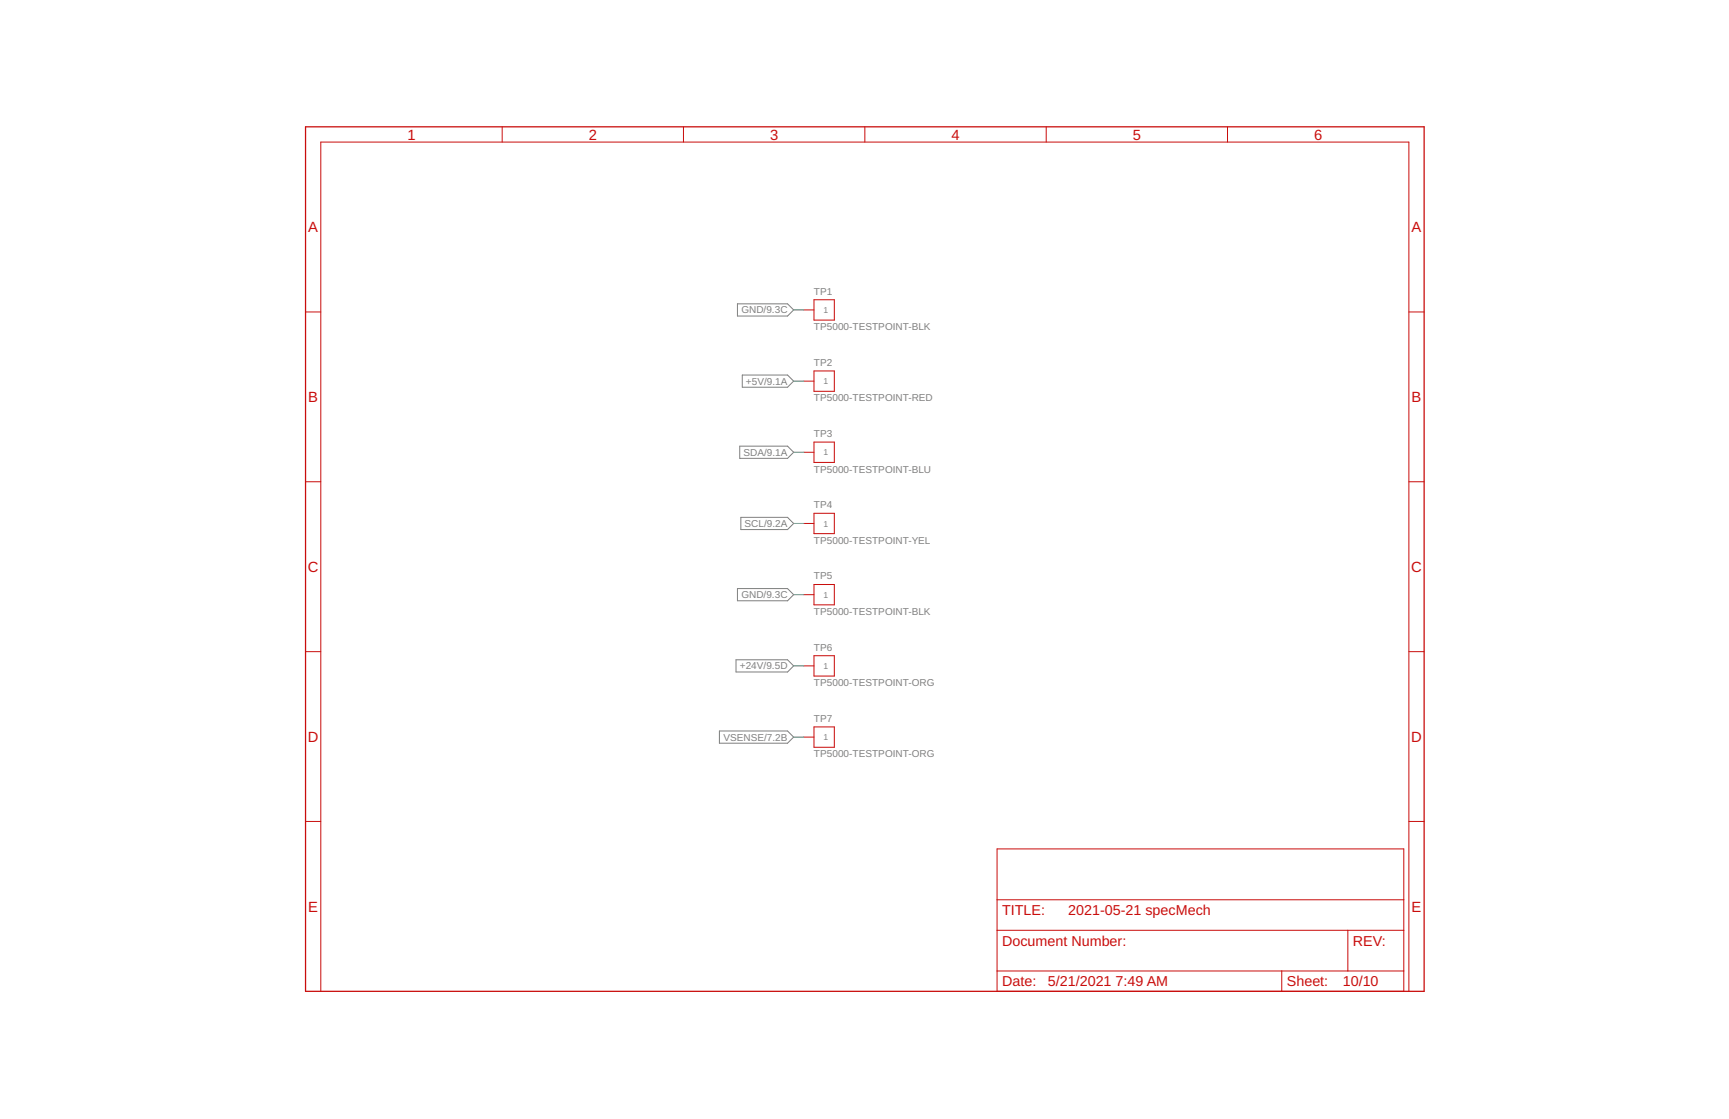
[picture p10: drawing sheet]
<svg xmlns="http://www.w3.org/2000/svg" width="432mm" height="279mm" viewBox="0 0 432 279" stroke-linecap="round" stroke-linejoin="round" font-family="sans-serif">
<path d="M184.2 75.9h12.5l1.5 1.5-1.5 1.5h-12.5zM185.4 93.6h11.3l1.5 1.6-1.5 1.5h-11.3zM184.7 111.4h12l1.5 1.5-1.5 1.5h-12zM185 129.2h11.7l1.5 1.5-1.5 1.5h-11.7zM184.2 147h12.5l1.5 1.5-1.5 1.5h-12.5zM183.8 164.7h12.9l1.5 1.6-1.5 1.5h-12.9zM179.7 182.5h17l1.5 1.5-1.5 1.6h-17z" fill="none" stroke="#808080" stroke-width=".25"/>
<path d="M76.3 31.7h279.4v215.8h-279.4z" fill="none" stroke="#c90d0c" stroke-width=".32"/>
<g fill="none" stroke="#c90d0c" stroke-width=".25">
<path d="M125.4 31.7v3.8M170.7 31.7v3.8M216 31.7v3.8M261.3 31.7v3.8M306.6 31.7v3.8M76.3 77.9h3.8M200.7 77.4h2.6M203.3 74.8h5.1v5.1h-5.1zM351.9 77.9h3.8M200.7 95.2h2.6M203.3 92.6h5.1v5.1h-5.1zM200.7 112.9h2.6"/>
<path d="M203.3 110.4h5.1v5.1h-5.1zM76.3 120.3h3.8M200.7 130.7h2.6M203.3 128.2h5.1v5h-5.1zM351.9 120.3h3.8M200.7 148.5h2.6M203.3 145.9h5.1v5.1h-5.1zM76.3 162.7h3.8M200.7 166.3h2.6M203.3 163.7h5.1v5.1h-5.1zM351.9 162.7h3.8M200.7 184h2.6"/>
<path d="M203.3 181.5h5.1v5.1h-5.1zM76.3 205.1h3.8M249 212h101.6v35.5h-101.6zM351.9 205.1h3.8M249 232.3h101.6M249 224.7h101.6M336.6 232.3v10.1M80.1 247.5v-212h271.8v212M249 242.4h101.6M320.1 242.4v5.1"/>
</g>
<path d="M198.2 77.4h2.5M198.2 95.2h2.5M198.2 112.9h2.5M198.2 130.7h2.5M198.2 148.5h2.5M198.2 166.3h2.5M198.2 184h2.5" fill="none" stroke="#0dab76" stroke-width=".25"/>
<g font-size="3.7" fill="#c90d0c">
<text x="101.7" y="34.9">1</text>
<text x="147" y="34.9">2</text>
<text x="192.3" y="34.9">3</text>
<text x="237.6" y="34.9">4</text>
<text x="282.9" y="34.9">5</text>
<text x="328.2" y="34.9">6</text>
<text x="77" y="58">A</text>
<text x="352.5" y="58">A</text>
<text x="77" y="100.4">B</text>
<text x="352.5" y="100.4">B</text>
<text x="76.9" y="142.8">C</text>
<text x="352.4" y="142.8">C</text>
<text x="76.9" y="185.2">D</text>
<text x="352.4" y="185.2">D</text>
<text x="77" y="227.6">E</text>
<text x="352.5" y="227.6">E</text>
</g>
<g font-size="3.6" fill="#c90d0c">
<text x="250.3" y="228.5">TITLE:</text>
<text x="266.8" y="228.5">2021-05-21 specMech</text>
<text x="250.3" y="236.1">Document Number:</text>
<text x="337.9" y="236.1">REV:</text>
<text x="250.3" y="246.3">Date:</text>
<text x="261.7" y="246.3">5/21/2021</text>
<text x="278.6" y="246.3">7:49 AM</text>
<text x="321.4" y="246.3">Sheet:</text>
<text x="335.3" y="246.3">10/10</text>
</g>
<g font-size="2.5" fill="#808080">
<text x="203.3" y="73.6">TP1</text>
<text x="185.1" y="78.3">GND/9.3C</text>
<text x="203.3" y="82.5">TP5000-TESTPOINT-BLK</text>
<text x="203.3" y="91.3">TP2</text>
<text x="186.3" y="96">+5V/9.1A</text>
<text x="203.3" y="100.2">TP5000-TESTPOINT-RED</text>
<text x="185.7" y="113.8">SDA/9.1A</text>
<text x="203.3" y="109.1">TP3</text>
<text x="203.3" y="118">TP5000-TESTPOINT-BLU</text>
<text x="186" y="131.6">SCL/9.2A</text>
<text x="203.3" y="126.9">TP4</text>
<text x="203.3" y="135.8">TP5000-TESTPOINT-YEL</text>
<text x="185.1" y="149.4">GND/9.3C</text>
<text x="203.3" y="144.7">TP5</text>
<text x="203.3" y="153.6">TP5000-TESTPOINT-BLK</text>
<text x="184.8" y="167.1">+24V/9.5D</text>
<text x="203.3" y="162.5">TP6</text>
<text x="203.3" y="171.3">TP5000-TESTPOINT-ORG</text>
<text x="180.7" y="184.9">VSENSE/7.2B</text>
<text x="203.3" y="180.2">TP7</text>
<text x="203.3" y="189.1">TP5000-TESTPOINT-ORG</text>
</g>
<g font-size="2.1" fill="#808080">
<text x="205.6" y="78.1">1</text>
<text x="205.6" y="95.9">1</text>
<text x="205.6" y="113.7">1</text>
<text x="205.6" y="131.5">1</text>
<text x="205.6" y="149.2">1</text>
<text x="205.6" y="167">1</text>
<text x="205.6" y="184.8">1</text>
</g>
</svg>
